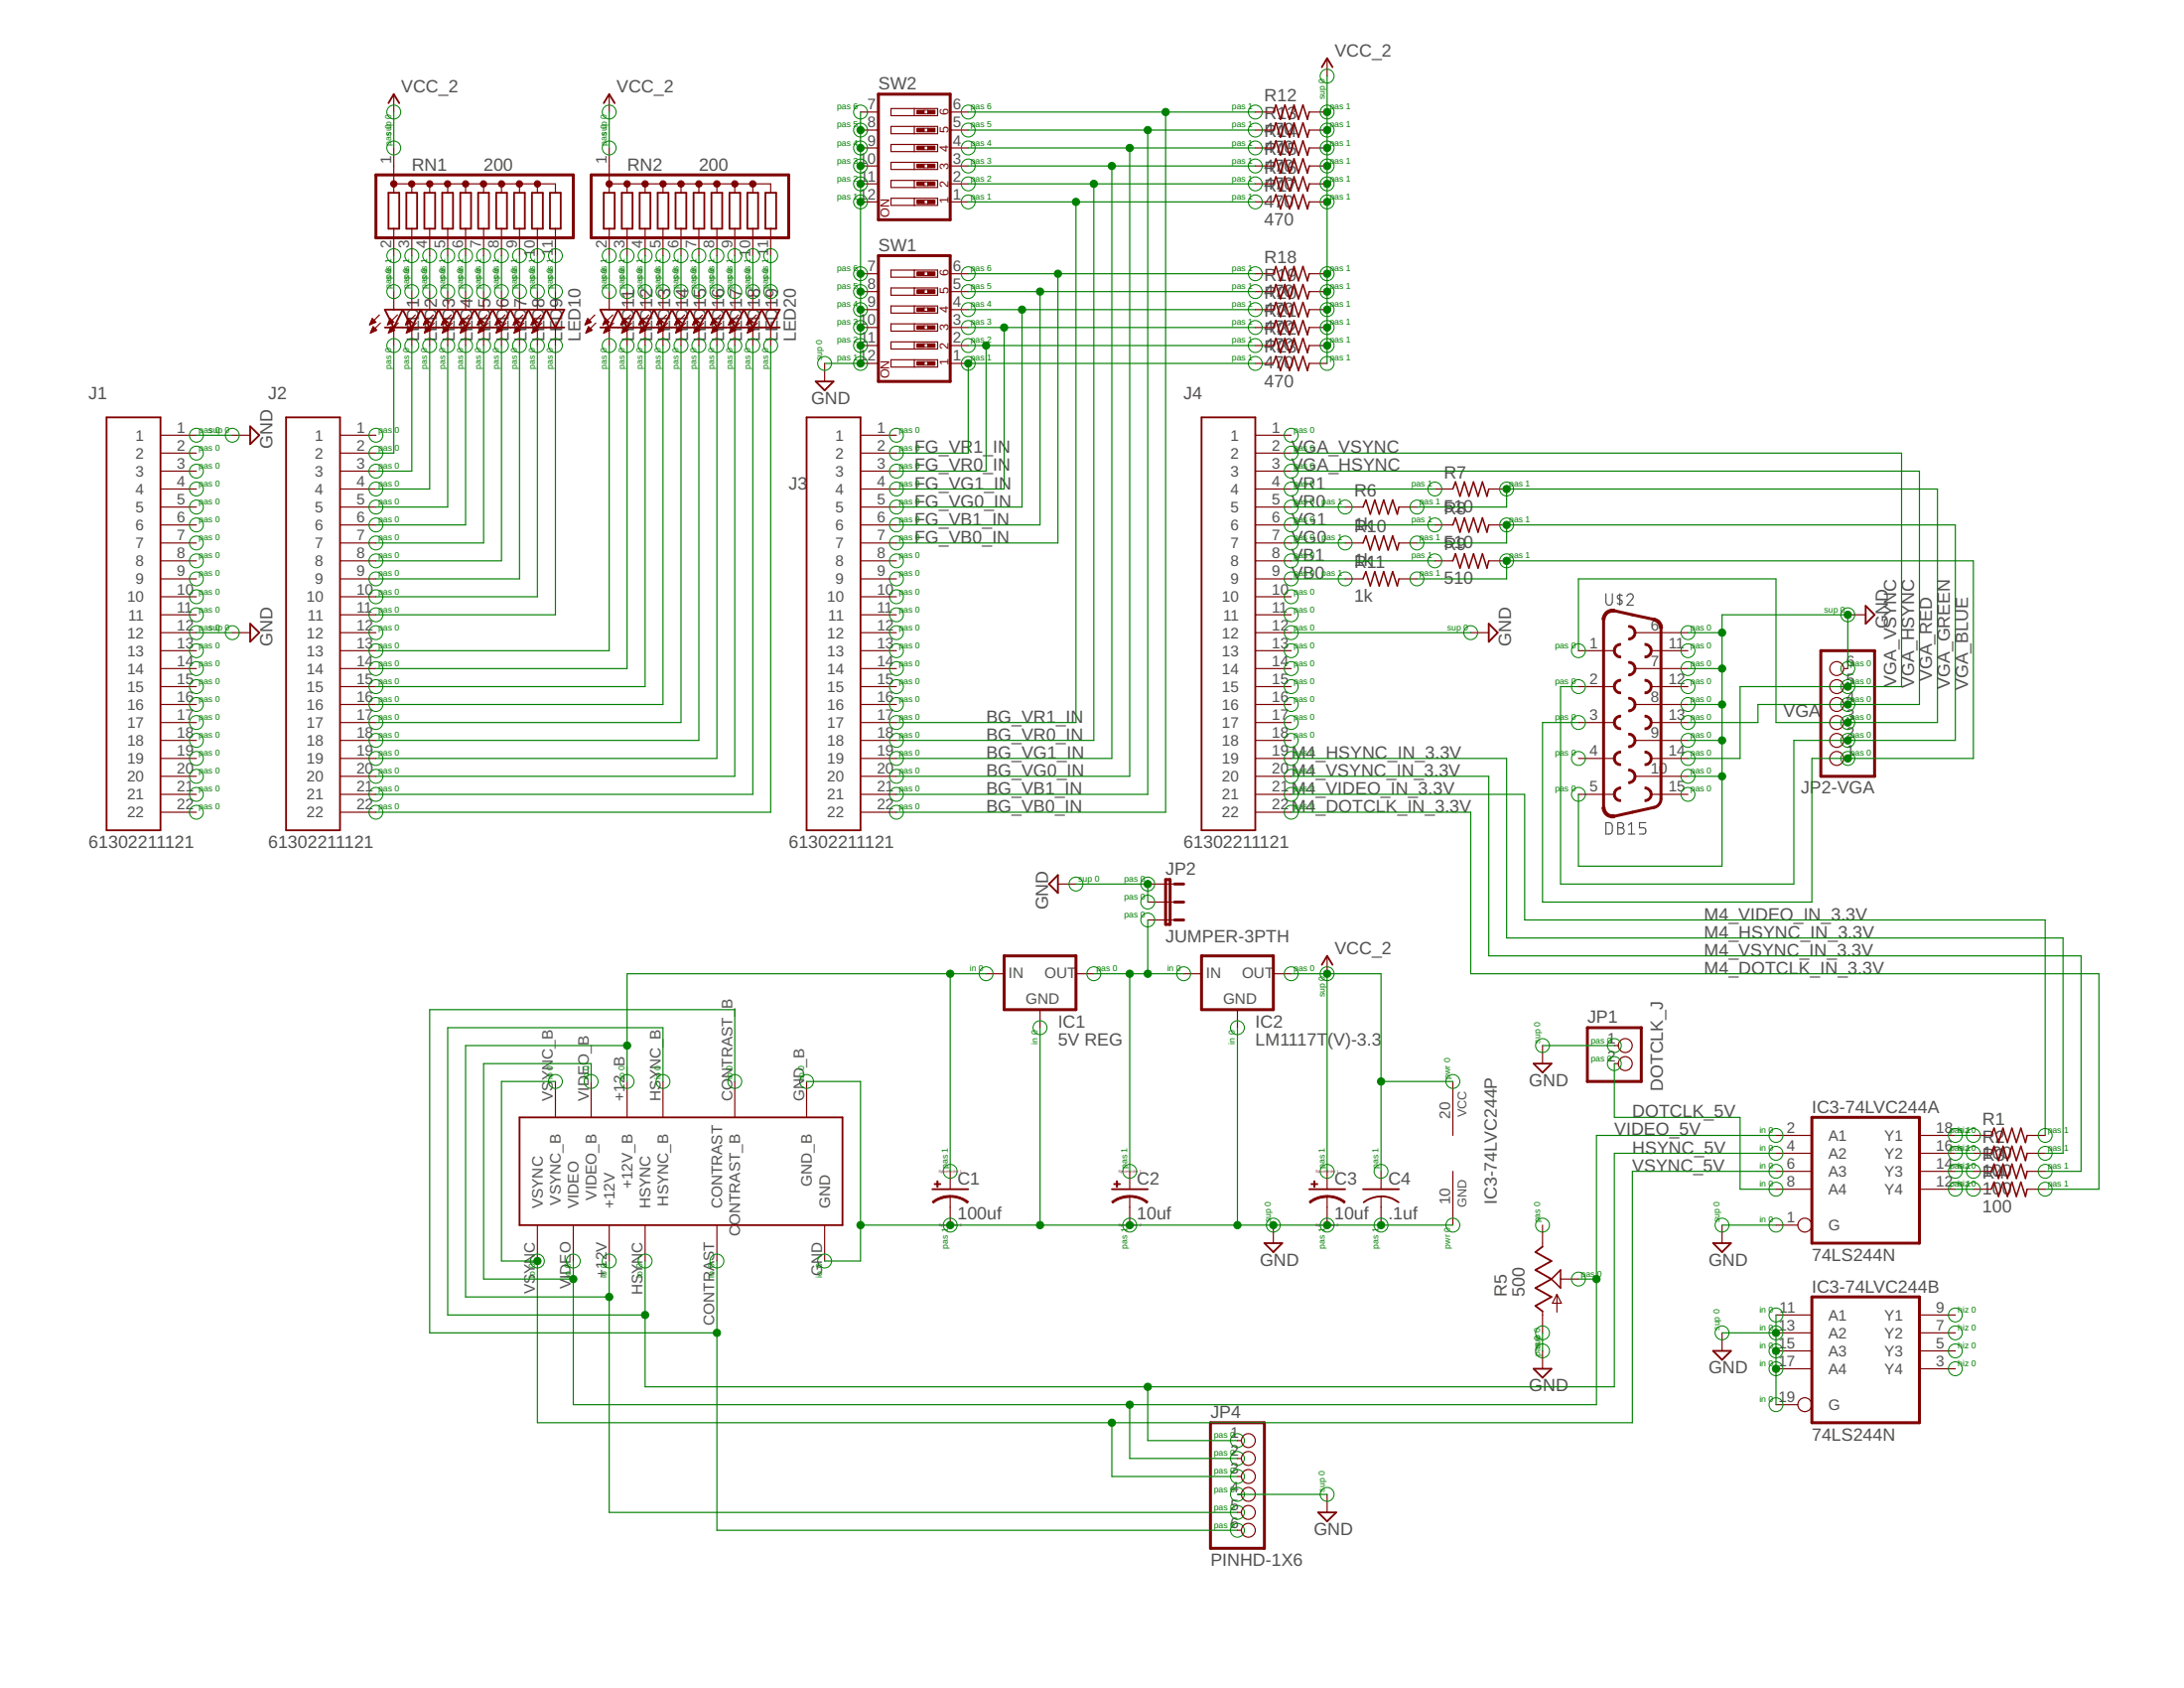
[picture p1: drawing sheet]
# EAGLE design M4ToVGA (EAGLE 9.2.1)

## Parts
C1  100uf  CPOL-USE2.5-5  [E2,5-5]
C2  10uf  CPOL-USE2.5-5  [E2,5-5]
C3  10uf  CPOL-USE2.5-5  [E2,5-5]
C4  .1uf  C-US025-025X050  [C025-025X050]
IC1  5V REG  78XXS  [78XXS]
IC2  LM1117T(V)-3.3  [TO220V]
IC3-74LVC244  74LS244N  [DIL20]
J1  61302211121  [61302211121]
J2  61302211121  [61302211121]
J3  61302211121  [61302211121]
J4  61302211121  [61302211121]
JP1  PINHD-1X2  [1X02]
JP2  PINHD-1X2  [1X02]
JP2-VGA  VGA  PINHD-1X6  [1X06]
JP3  PINHD-1X5  [1X05]
LED1  LED3MM  [LED3MM]
LED2  LED3MM  [LED3MM]
LED3  LED3MM  [LED3MM]
LED4  LED3MM  [LED3MM]
LED5  LED3MM  [LED3MM]
LED6  LED3MM  [LED3MM]
LED7  LED3MM  [LED3MM]
LED8  LED3MM  [LED3MM]
LED9  LED3MM  [LED3MM]
LED10  LED3MM  [LED3MM]
LED11  LED3MM  [LED3MM]
LED12  LED3MM  [LED3MM]
LED13  LED3MM  [LED3MM]
LED14  LED3MM  [LED3MM]
LED15  LED3MM  [LED3MM]
LED16  LED3MM  [LED3MM]
LED17  LED3MM  [LED3MM]
LED18  LED3MM  [LED3MM]
LED19  LED3MM  [LED3MM]
LED20  LED3MM  [LED3MM]
R1  100  R-US_0204/7  [0204/7]
R2  100  R-US_0204/7  [0204/7]
R3  100  R-US_0204/7  [0204/7]
R4  100  R-US_0204/7  [0204/7]
R5  500  TRIM_US-B25P  [B25P]
R6  1k  R-US_0204/7  [0204/7]
R7  510  R-US_0204/7  [0204/7]
R8  510  R-US_0204/7  [0204/7]
R9  510  R-US_0204/7  [0204/7]
R10  1k  R-US_0204/7  [0204/7]
R11  1k  R-US_0204/7  [0204/7]
R12  470  R-US_0204/7  [0204/7]
R13  470  R-US_0204/7  [0204/7]
R14  470  R-US_0204/7  [0204/7]
R15  470  R-US_0204/7  [0204/7]
R16  470  R-US_0204/7  [0204/7]
R17  470  R-US_0204/7  [0204/7]
R18  470  R-US_0204/7  [0204/7]
R19  470  R-US_0204/7  [0204/7]
R20  470  R-US_0204/7  [0204/7]
R21  470  R-US_0204/7  [0204/7]
R22  470  R-US_0204/7  [0204/7]
R23  470  R-US_0204/7  [0204/7]
RN1  200  G10R  [SIL11]
RN2  200  G10R  [SIL11]
SW1  SW_DIP-6  [EDG-06]
SW2  SW_DIP-6  [EDG-06]
U$1  AMP-583479-1-CARD-EDGE  [AMP583479-1]
U$2  DB15  [DB15]

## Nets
+5V: C2.+ IC1.OUT IC2.3(IN) JP2.2
+12V: C1.+ IC1.IN JP3.5 U$1.+12_B(+12V_B) U$1.+12V
BG_VB0_IN: J3.22 R12.1 SW2.6
BG_VB1_IN: J3.21 R13.1 SW2.5
BG_VG0_IN: J3.20 R14.1 SW2.4
BG_VG1_IN: J3.19 R15.1 SW2.3
BG_VR0_IN: J3.18 R16.1 SW2.2
BG_VR1_IN: J3.17 R17.1 SW2.1
DOTCLK_5V: IC3-74LVC244.8(A:A4) JP1.2
FG_VB0_IN: J3.7 R18.1 SW1.6
FG_VB1_IN: J3.6 R19.1 SW1.5
FG_VG0_IN: J3.5 R20.1 SW1.4
FG_VG1_IN: J3.4 R21.1 SW1.3
FG_VR0_IN: J3.3 R22.1 SW1.2
FG_VR1_IN: J3.2 R23.1 SW1.1
GND: C1.- C2.- C3.- C4.2 IC1.GND IC2.1(GND) IC3-74LVC244.1(A:G) IC3-74LVC244.10(P:GND) IC3-74LVC244.11(B:A1) IC3-74LVC244.13(B:A2) IC3-74LVC244.15(B:A3) IC3-74LVC244.17(B:A4) IC3-74LVC244.19(B:G) J1.1 J1.12 J4.12 JP1.1 JP2-VGA.6 JP2.1 JP3.4 R5.A SW1.7 SW1.8 SW1.9 SW1.10 SW1.11 SW1.12 SW2.7 SW2.8 SW2.9 SW2.10 SW2.11 SW2.12 U$1.GND U$1.GND_B U$2.5 U$2.6 U$2.7 U$2.8 U$2.9 U$2.10
HSYNC_5V: IC3-74LVC244.4(A:A2) JP3.1 U$1.HSYNC U$1.HSYNC_B
M4_DOTCLK_IN_3.3V: J4.22 R4.2
M4_HSYNC_IN_3.3V: J4.19 R2.2
M4_VIDEO_IN_3.3V: J4.21 R1.2
M4_VSYNC_IN_3.3V: J4.20 R3.2
N$1: IC3-74LVC244.18(A:Y1) R1.1
N$2: IC3-74LVC244.16(A:Y2) R2.1
N$3: IC3-74LVC244.14(A:Y3) R3.1
N$4: IC3-74LVC244.12(A:Y4) R4.1
N$5: LED1.A RN1.2
N$6: U$1.CONTRAST U$1.CONTRAST_B
N$7: LED2.A RN1.3
N$8: LED3.A RN1.4
N$9: LED4.A RN1.5
N$10: LED5.A RN1.6
N$11: LED6.A RN1.7
N$12: LED7.A RN1.8
N$13: LED8.A RN1.9
N$14: LED9.A RN1.10
N$15: LED10.A RN1.11
N$16: LED11.A RN2.2
N$17: LED12.A RN2.3
N$18: LED13.A RN2.4
N$19: LED14.A RN2.5
N$20: LED15.A RN2.6
N$21: LED16.A RN2.7
N$22: LED17.A RN2.8
N$23: LED18.A RN2.9
N$24: LED19.A RN2.10
N$25: LED20.A RN2.11
OUTPUTLEDA_0: J2.11 LED10.K(C)
OUTPUTLEDA_1: J2.10 LED9.K(C)
OUTPUTLEDA_2: J2.9 LED8.K(C)
OUTPUTLEDA_3: J2.8 LED7.K(C)
OUTPUTLEDA_4: J2.7 LED6.K(C)
OUTPUTLEDA_5: J2.6 LED5.K(C)
OUTPUTLEDA_6: J2.5 LED4.K(C)
OUTPUTLEDA_7: J2.4 LED3.K(C)
OUTPUTLEDA_8: J2.3 LED2.K(C)
OUTPUTLEDA_9: J2.2 LED1.K(C)
OUTPUTLEDB_0: J2.22 LED20.K(C)
OUTPUTLEDB_1: J2.21 LED19.K(C)
OUTPUTLEDB_2: J2.20 LED18.K(C)
OUTPUTLEDB_3: J2.19 LED17.K(C)
OUTPUTLEDB_4: J2.18 LED16.K(C)
OUTPUTLEDB_5: J2.17 LED15.K(C)
OUTPUTLEDB_6: J2.16 LED14.K(C)
OUTPUTLEDB_7: J2.15 LED13.K(C)
OUTPUTLEDB_8: J2.14 LED12.K(C)
OUTPUTLEDB_9: J2.13 LED11.K(C)
VB0: J4.9 R11.1
VB1: J4.8 R9.1
VCC_2: C3.+ C4.1 IC2.2(OUT) IC3-74LVC244.20(P:VCC) R12.2 R13.2 R14.2 R15.2 R16.2 R17.2 R18.2 R19.2 R20.2 R21.2 R22.2 R23.2 RN1.1 RN2.1
VG0: J4.7 R10.1
VG1: J4.6 R8.1
VGA_BLUE: JP2-VGA.1 R9.2 R11.2 U$2.3
VGA_GREEN: JP2-VGA.2 R8.2 R10.2 U$2.2
VGA_HSYNC: J4.3 JP2-VGA.4 U$2.13
VGA_RED: JP2-VGA.3 R6.2 R7.2 U$2.1
VGA_VSYNC: J4.2 JP2-VGA.5 U$2.14
VIDEO_5V: IC3-74LVC244.2(A:A1) JP3.2 R5.S U$1.VIDEO U$1.VIDEO_B
VR0: J4.5 R6.1
VR1: J4.4 R7.1
VSYNC_5V: IC3-74LVC244.6(A:A3) JP3.3 U$1.VSYNC U$1.VSYNC_B
Unconnected: IC3-74LVC244.3(B:Y4) IC3-74LVC244.5(B:Y3) IC3-74LVC244.7(B:Y2) IC3-74LVC244.9(B:Y1) J1.2 J1.3 J1.4 J1.5 J1.6 J1.7 J1.8 J1.9 J1.10 J1.11 J1.13 J1.14 J1.15 J1.16 J1.17 J1.18 J1.19 J1.20 J1.21 J1.22 J2.1 J2.12 J3.1 J3.8 J3.9 J3.10 J3.11 J3.12 J3.13 J3.14 J3.15 J3.16 J4.1 J4.10 J4.11 J4.13 J4.14 J4.15 J4.16 J4.17 J4.18 R5.E U$2.4 U$2.11 U$2.12 U$2.15

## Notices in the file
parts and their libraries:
SparkFun-Retired: Licensing: Creative Commons ShareAlike 4.0 International - https://creativecommons.org/licenses/by-sa/4.0
